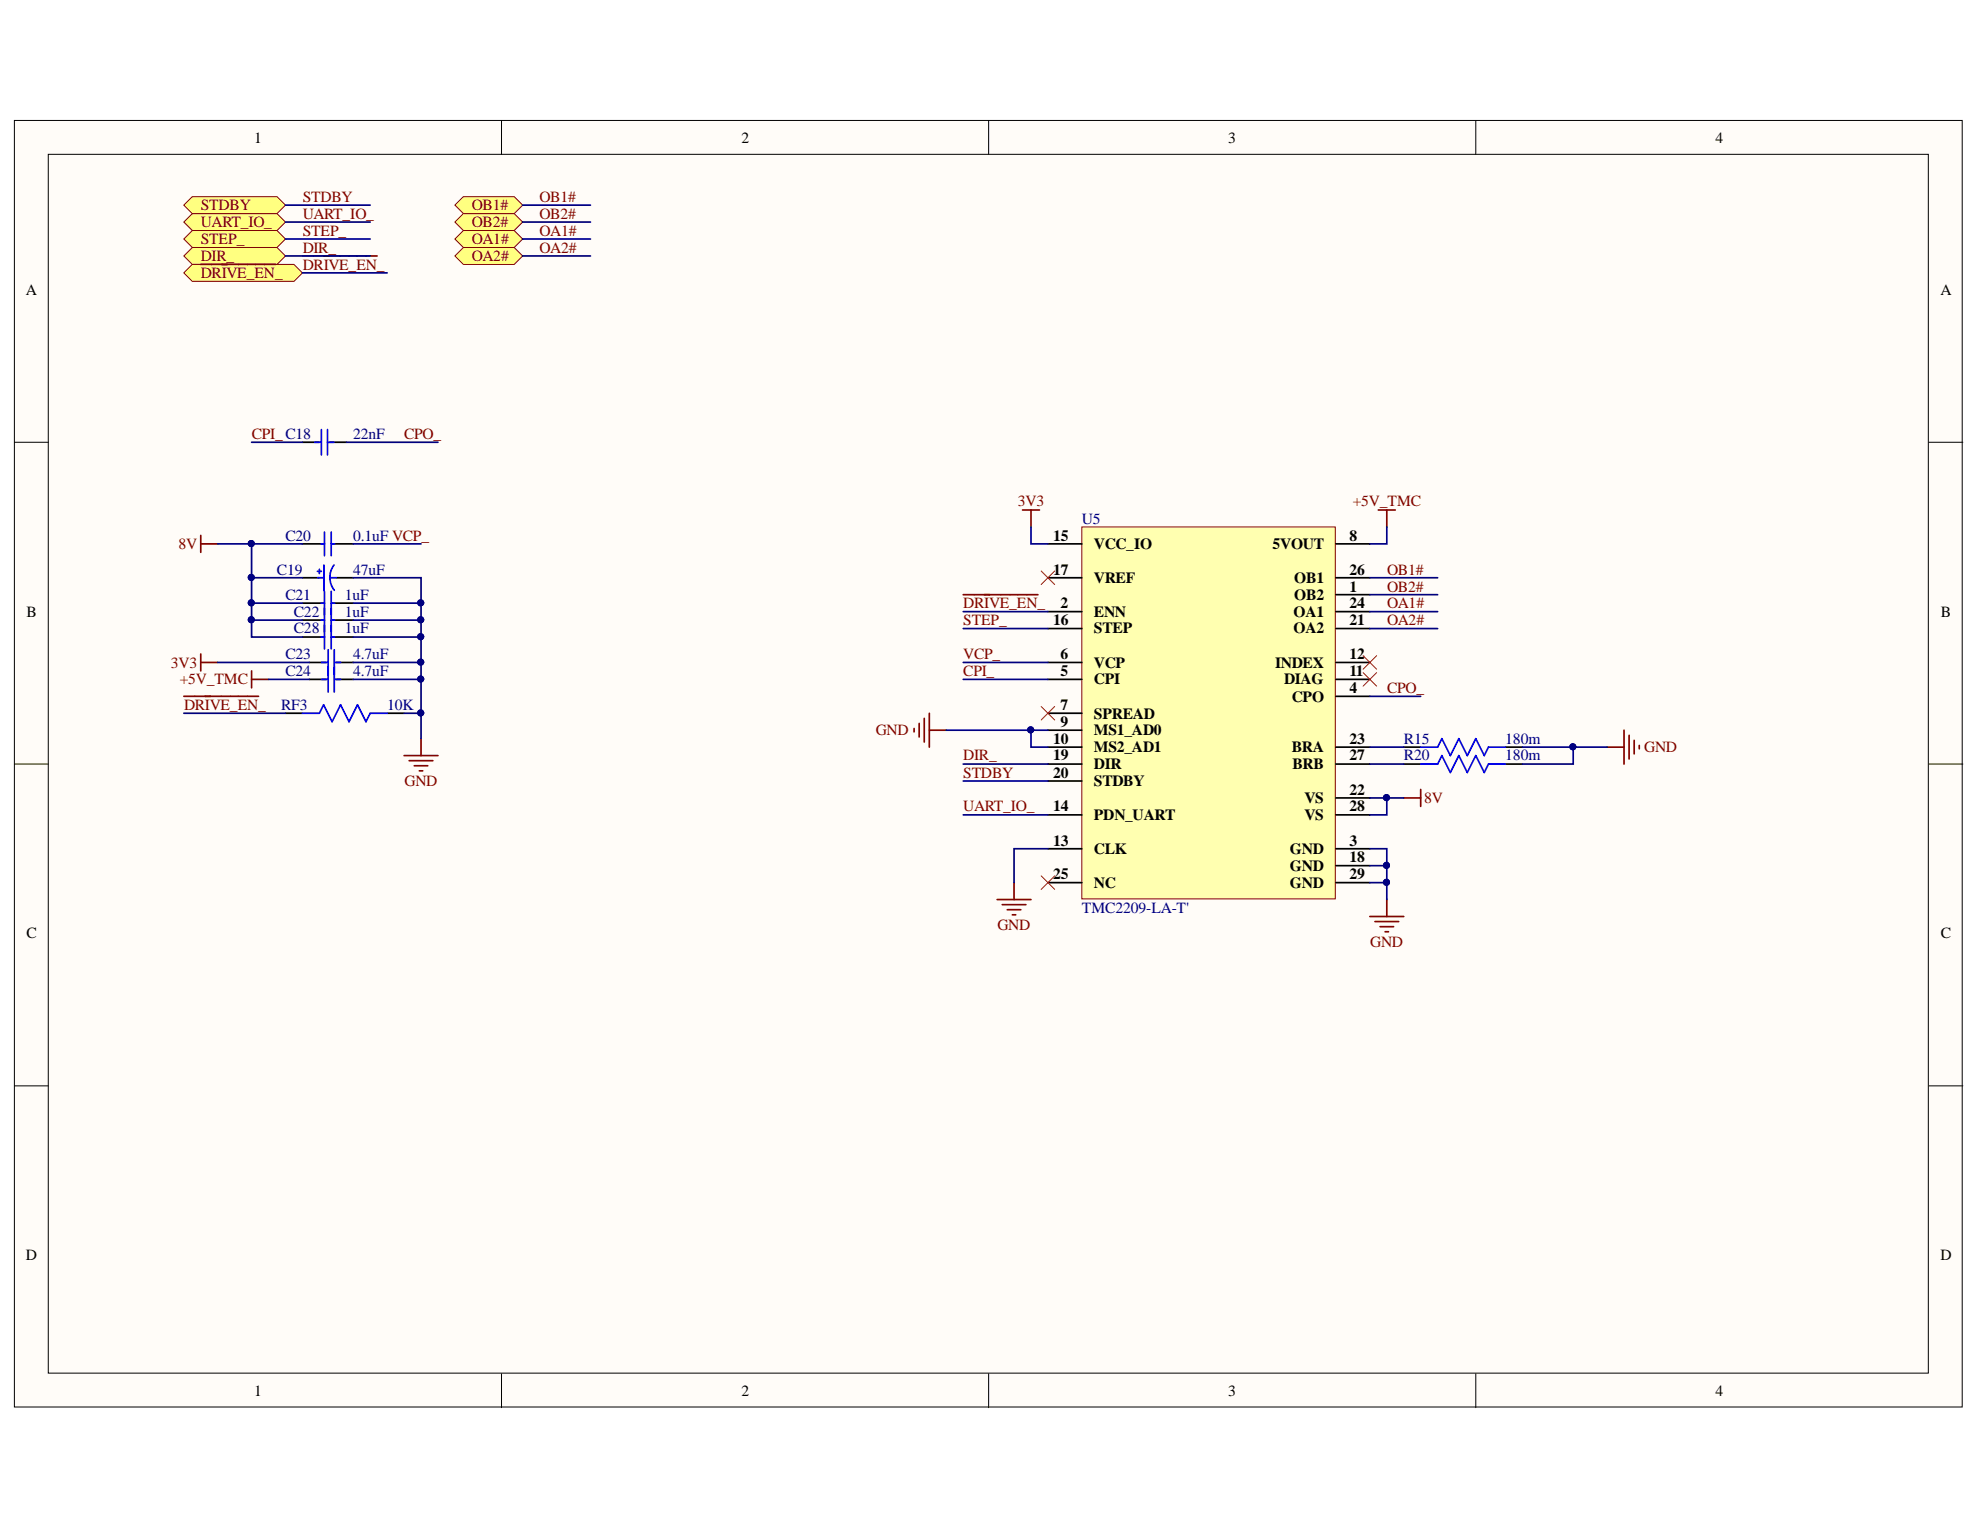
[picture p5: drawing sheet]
<svg xmlns="http://www.w3.org/2000/svg" width="279mm" height="216mm" viewBox="0 0 279 216" stroke-linecap="round" stroke-linejoin="round" font-family="sans-serif">
<g fill="#fffcf8" stroke="#000" stroke-width=".14">
<path d="M2 17h274.9v181.5h-274.9z"/>
<path d="M6.8 21.8h265.3v172h-265.3z"/>
</g>
<path d="M70.8 17v4.8M139.5 17v4.8M208.2 17v4.8M2 62.4h4.8M272.2 62.4h4.8M2 107.8h4.8M272.2 107.8h4.8M2 153.2h4.8M272.2 153.2h4.8M70.8 193.9v4.7M139.5 193.9v4.7M208.2 193.9v4.7" fill="none" stroke="#000" stroke-width=".14"/>
<path d="M152.7 74.4h35.7v52.4h-35.7z" fill="#ffffb0" stroke="#800000" stroke-width=".14"/>
<g fill="none" stroke="#000" stroke-width=".24">
<path d="M147.9 76.7h4.8M188.5 76.7h4.8M43.6 95.9h2.4M43.6 93.5h2.4M47.5 95.9h2.3M47.5 93.5h2.3M147.9 86.3h4.8M147.9 95.9h4.8M147.9 93.5h4.8M147.9 88.7h4.8M147.9 81.5h4.8M188.5 83.9h4.8"/>
<path d="M188.5 86.3h4.8M188.5 98.3h4.8M188.5 95.9h4.8M188.5 93.5h4.8M188.5 88.7h4.8M188.5 81.5h4.8M147.9 119.8h4.8M147.9 100.6h4.8M147.9 103h4.8M147.9 105.4h4.8M147.9 115h4.8M147.9 107.8h4.8"/>
<path d="M147.9 110.2h4.8M188.5 119.8h4.8M188.5 105.4h4.8M188.5 115h4.8M188.5 107.8h4.8M188.5 112.6h4.8M147.9 124.5h4.8M188.5 122.2h4.8M188.5 124.5h4.8"/>
</g>
<g fill="none" stroke="#800000" stroke-width=".24">
<path d="M28.3 75.6v2.3M28.3 76.7h2.4M194.5 72h2.4M195.7 72v2.4M35.5 94.7v2.4M35.5 95.9h2.4M135.9 83.9h10.6M57 106.6h4.8M57.7 107.3h3.4M58.5 108.1h1.9M59.2 108.8h.5M59.4 104.2v2.4"/>
<path d="M129 102.8v.5M129.7 102.1v1.9M130.4 101.4v3.3M131.1 100.6v4.8M131.1 103h2.4M198.1 112.6h2.4M200.5 111.4v2.4M140.7 126.9h4.8M141.4 127.7h3.4M142.1 128.4h2M142.9 129.1h.4M143.1 124.5v2.4"/>
<path d="M193.3 129.3h4.8M194 130h3.4M194.7 130.8h2M195.5 131.5h.4M195.7 126.9v2.4"/>
</g>
<path d="M45.4 93.5h.9M45.4 95.9h.9M46.3 91.7v6M47.2 93.5h.9M47.2 91.7v6M47.2 95.9h.9" fill="none" stroke="#00f" stroke-width=".24"/>
<path d="M146.9 80.6l1.9 1.9M146.9 99.7l1.9 1.9M148.8 80.6l-1.9 1.9M148.8 99.7l-1.9 1.9M192.3 92.5l2 1.9M192.3 94.9l2 1.9M194.3 92.5l-2 1.9M194.3 94.9l-2 1.9M146.9 123.6l1.9 1.9M148.8 123.6l-1.9 1.9" fill="none" stroke="#f00" stroke-width=".14"/>
<g fill="#ffff80" stroke="#800000" stroke-width=".14">
<path d="M25.9 31.3l1.2-1.2h12l1.2 1.2-1.2 1.2h-12z" fill-rule="evenodd"/>
<path d="M25.9 33.7l1.2-1.2h12l1.2 1.2-1.2 1.2h-12z" fill-rule="evenodd"/>
<path d="M25.9 36.1l1.2-1.2h12l1.2 1.2-1.2 1.2h-12z" fill-rule="evenodd"/>
</g>
<path d="M42.7 36.1h10.5" fill="none" stroke="#800000" stroke-width=".24"/>
<g fill="#ffff80" stroke="#800000" stroke-width=".14">
<path d="M25.9 38.5l1.2-1.2h14.4l1.2 1.2-1.2 1.2h-14.4z" fill-rule="evenodd"/>
<path d="M25.9 28.9l1.2-1.1h12l1.2 1.1-1.2 1.2h-12z" fill-rule="evenodd"/>
</g>
<path d="M42.7 62.4h2.4M46.5 62.4h2.4M40.3 100.6h2.4M54.6 100.6h2.4" fill="none" stroke="#000" stroke-width=".24"/>
<path d="M44.4 62.4h.9M45.4 60.6v3.6M46.2 62.4h.9M46.2 60.6v3.6M42.7 100.6h2.4l.6-1.1 1.2 2.3 1.2-2.3 1.2 2.3 1.1-2.3 1.2 2.3 .6-1.2h2.4" fill="none" stroke="#00f" stroke-width=".24"/>
<path d="M144.3 72h2.4M145.5 72v2.4M25.9 98.3h10.6M28.3 92.3v2.4M28.3 93.5h2.4" fill="none" stroke="#800000" stroke-width=".24"/>
<g fill="#ffff80" stroke="#800000" stroke-width=".14">
<path d="M64.2 28.9l1.2-1.1h7.2l1.2 1.1-1.2 1.2h-7.2z" fill-rule="evenodd"/>
<path d="M64.2 31.3l1.2-1.2h7.2l1.2 1.2-1.2 1.2h-7.2z" fill-rule="evenodd"/>
<path d="M64.2 33.7l1.2-1.2h7.2l1.2 1.2-1.2 1.2h-7.2z" fill-rule="evenodd"/>
<path d="M64.2 36.1l1.2-1.2h7.2l1.2 1.2-1.2 1.2h-7.2z" fill-rule="evenodd"/>
</g>
<g fill="none" stroke="#000" stroke-width=".24">
<path d="M42.7 76.7h3.1M46.7 76.7h3.1M42.7 87.5h3.1M42.7 89.9h3.1M42.7 81.5h2.4M42.7 85.1h3.1M46.7 87.5h3.1M46.7 89.9h3.1M46.7 85.1h3.1M47.5 81.5h2.3M198.1 105.4h2.4M198.1 107.8h2.4"/>
<path d="M212.4 105.4h2.4M212.4 107.8h2.4"/>
</g>
<g fill="none" stroke="#00f" stroke-width=".24">
<path d="M45.3 76.7h.5M45.7 79.7v3.6M45.8 75.1v3.3M46.7 75.1v3.3M46.7 76.7h.5M47.1 79.7a2.94 2.94 0 0 0 .1 3.6M44.8 80.6h.6M44.8 81.5h.9M45.1 80.3v.6M45.3 87.5h.5M45.3 89.9h.5M45.3 85.1h.5"/>
<path d="M45.8 83.4v8.2M46.5 81.5h1M46.7 83.4v8.2M46.7 87.5h.5M46.7 89.9h.5M46.7 85.1h.5M200.5 105.4h2.4l.6-1.2 1.2 2.4 1.2-2.4 1.2 2.4 1.1-2.4 1.2 2.4 .6-1.2h2.4M200.5 107.8h2.4l.6-1.2 1.2 2.4 1.2-2.4 1.2 2.4 1.1-2.4 1.2 2.4 .6-1.2h2.4"/>
</g>
<path d="M226.8 105.4h2.4M229.2 103v4.8M229.9 103.8v3.3M230.6 104.5v1.9M231.3 105.2v.5" fill="none" stroke="#800000" stroke-width=".24"/>
<g fill="none" stroke="#000080" stroke-width=".24">
<path d="M40.3 36.1h11.9M40.3 33.7h11.9M40.3 31.3h11.9M40.3 28.9h11.9M42.7 38.5h11.9M73.8 36.1h9.5M73.8 33.7h9.5M73.8 31.3h9.5M73.8 28.9h9.5M30.7 76.7h12M35.5 76.7v13.2h7.2M35.5 62.4h7.2"/>
<path d="M48.9 62.4h12.9M49.8 76.7h9.6M145.5 74.4v2.3h2.4M195.7 74.4v2.3h-2.4M30.7 93.5h12.9M35.5 81.5h7.2M35.5 85.1h7.2M35.5 87.5h7.2M37.9 95.9h5.7M49.8 93.5h9.6v10.7M49.8 81.5h9.6v12M49.8 95.9h9.6"/>
<path d="M49.8 85.1h9.6M49.8 87.5h9.6M49.8 89.9h9.6M135.9 93.5h12M135.9 95.9h12M135.9 88.7h12M135.9 86.3h12M193.3 88.7h9.6M193.3 86.3h9.6M193.3 98.3h7.2M193.3 83.9h9.6M193.3 81.5h9.6"/>
<path d="M25.9 100.6h14.4M57 100.6h2.4M133.5 103h14.4M135.9 115h12M135.9 110.2h12M135.9 107.8h12M145.5 103v2.4h2.4M147.9 119.8h-4.8v4.7M193.3 119.8h2.4v7.1M193.3 112.6h4.8M193.3 107.8h4.8M193.3 105.4h4.8"/>
<path d="M195.7 112.6v2.4h-2.4M214.8 105.4h12M222 105.4v2.4h-7.2M193.3 124.5h2.4M193.3 122.2h2.4"/>
</g>
<g fill="#000080" stroke="#000080" stroke-width=".14">
<circle cx="221.9" cy="105.4" r=".43"/>
<circle cx="59.4" cy="95.8" r=".43"/>
<circle cx="59.4" cy="93.4" r=".43"/>
<circle cx="59.4" cy="100.6" r=".43"/>
<circle cx="145.4" cy="103" r=".43"/>
<circle cx="195.6" cy="124.5" r=".43"/>
<circle cx="195.6" cy="122.1" r=".43"/>
<circle cx="195.6" cy="112.6" r=".43"/>
<circle cx="35.5" cy="81.5" r=".43"/>
<circle cx="35.5" cy="85.1" r=".43"/>
<circle cx="35.5" cy="87.5" r=".43"/>
<circle cx="59.4" cy="85.1" r=".43"/>
<circle cx="59.4" cy="87.5" r=".43"/>
<circle cx="59.4" cy="89.8" r=".43"/>
<circle cx="35.5" cy="76.7" r=".43"/>
</g>
<text font-size="2.5" fill="#800000" x="25.8" y="36.6">PODIR0</text>
<g font-size="2.2">
<text x="35.9" y="20.1">1</text>
<text x="104.6" y="20.1">2</text>
<text x="173.3" y="20.1">3</text>
<text x="242.1" y="20.1">4</text>
<text x="3.6" y="41.6">A</text>
<text x="273.8" y="41.6">A</text>
<text x="148.6" y="76.3">15</text>
<text x="154.4" y="77.5">VCC_IO</text>
<text x="179.6" y="77.5">5VOUT</text>
<text x="190.4" y="76.3">8</text>
<text x="148.6" y="81.1">17</text>
<text x="154.4" y="82.3">VREF</text>
<text x="182.6" y="82.3">OB1</text>
<text x="190.4" y="83.5">1</text>
<text x="190.4" y="81.1">26</text>
<text x="3.7" y="87">B</text>
<text x="148.6" y="88.2">16</text>
<text x="149.6" y="85.8">2</text>
<text x="154.4" y="87">ENN</text>
<text x="154.4" y="89.4">STEP</text>
<text x="182.5" y="89.4">OA2</text>
<text x="182.5" y="87">OA1</text>
<text x="182.6" y="84.7">OB2</text>
<text x="190.4" y="88.2">21</text>
<text x="190.4" y="85.8">24</text>
<text x="273.9" y="87">B</text>
<text x="149.6" y="95.4">5</text>
<text x="149.6" y="93">6</text>
<text x="154.4" y="94.2">VCP</text>
<text x="179.9" y="94.2">INDEX</text>
<text x="190.4" y="95.4">11</text>
<text x="190.4" y="93">12</text>
<text x="149.6" y="100.2">7</text>
<text x="154.4" y="96.6">CPI</text>
<text x="154.4" y="101.4">SPREAD</text>
<text x="181.2" y="96.6">DIAG</text>
<text x="182.3" y="99">CPO</text>
<text x="190.4" y="97.8">4</text>
<text x="148.6" y="104.9">10</text>
<text x="148.6" y="107.3">19</text>
<text x="149.6" y="102.6">9</text>
<text x="154.4" y="103.8">MS1_AD0</text>
<text x="154.4" y="106.1">MS2_AD1</text>
<text x="182.3" y="106.1">BRA</text>
<text x="190.4" y="104.9">23</text>
<text x="190.4" y="107.3">27</text>
<text x="148.6" y="109.8">20</text>
<text x="154.4" y="108.6">DIR</text>
<text x="154.4" y="111">STDBY</text>
<text x="182.4" y="108.6">BRB</text>
<text x="184.1" y="113.3">VS</text>
<text x="190.4" y="112.1">22</text>
<text x="148.6" y="119.3">13</text>
<text x="148.6" y="114.5">14</text>
<text x="154.4" y="115.7">PDN_UART</text>
<text x="184.1" y="115.7">VS</text>
<text x="190.4" y="119.3">3</text>
<text x="190.4" y="114.5">28</text>
<text x="148.6" y="124.1">25</text>
<text x="154.4" y="120.5">CLK</text>
<text x="154.4" y="125.2">NC</text>
<text x="182" y="120.5">GND</text>
<text x="182" y="122.9">GND</text>
<text x="182" y="125.2">GND</text>
<text x="190.4" y="121.7">18</text>
<text x="190.4" y="124.1">29</text>
<text x="3.7" y="132.4">C</text>
<text x="273.9" y="132.4">C</text>
<text x="3.6" y="177.8">D</text>
<text x="273.8" y="177.8">D</text>
<text x="35.9" y="196.9">1</text>
<text x="104.6" y="196.9">2</text>
<text x="173.3" y="196.9">3</text>
<text x="242.1" y="196.9">4</text>
</g>
<g font-size="2.2" fill="#800000">
<text x="28.3" y="29.7">STDBY</text>
<text x="42.7" y="28.5">STDBY</text>
<text x="66.6" y="29.7">OB1#</text>
<text x="76.1" y="28.5">OB1#</text>
<text x="28.3" y="32.1">UART_IO_</text>
<text x="28.3" y="34.4">STEP_</text>
<text x="42.7" y="30.9">UART_IO_</text>
<text x="42.7" y="33.2">STEP_</text>
<text x="42.7" y="35.7">DIR_</text>
<text x="66.6" y="32.1">OB2#</text>
<text x="66.6" y="34.4">OA1#</text>
<text x="76.1" y="33.2">OA1#</text>
<text x="76.1" y="35.7">OA2#</text>
<text x="76.1" y="30.9">OB2#</text>
<text x="28.3" y="36.9">DIR_</text>
<text x="28.3" y="39.2">DRIVE_EN_</text>
<text x="42.7" y="38.1">DRIVE_EN_</text>
<text x="66.6" y="36.9">OA2#</text>
<text x="35.5" y="61.9">CPI_C18</text>
<text x="57" y="61.9">CPO_</text>
<text x="143.6" y="71.5">3V3</text>
<text x="190.9" y="71.5">+5V_TMC</text>
<text x="25.2" y="77.5">8V</text>
<text x="195.7" y="81.1">OB1#</text>
<text x="195.7" y="83.5">OB2#</text>
<text x="135.9" y="85.8">DRIVE_EN_</text>
<text x="135.9" y="88.2">STEP_</text>
<text x="195.7" y="85.8">OA1#</text>
<text x="195.7" y="88.2">OA2#</text>
<text x="24.1" y="94.2">3V3</text>
<text x="135.9" y="93">VCP_</text>
<text x="135.9" y="95.4">CPI_</text>
<text x="25.4" y="96.6">+5V_TMC</text>
<text x="26" y="100.2">DRIVE_EN_</text>
<text x="195.7" y="97.8">CPO_</text>
<text x="123.6" y="103.8">GND</text>
<text x="135.9" y="107.3">DIR_</text>
<text x="232" y="106.1">GND</text>
<text x="57.1" y="111">GND</text>
<text x="135.9" y="109.8">STDBY</text>
<text x="201" y="113.3">8V</text>
<text x="135.9" y="114.5">UART_IO_</text>
<text x="140.8" y="131.2">GND</text>
<text x="193.4" y="133.6">GND</text>
</g>
<g font-size="2.2" fill="#000080">
<text x="49.8" y="61.9">22nF</text>
<text x="40.3" y="76.3">C20</text>
<text x="49.8" y="76.3">0.1uF VCP_</text>
<text x="152.7" y="73.9">U5</text>
<text x="39.1" y="81.1">C19</text>
<text x="49.8" y="81.1">47uF</text>
<text x="40.3" y="84.7">C21</text>
<text x="41.4" y="87">C22</text>
<text x="41.4" y="89.4">C28</text>
<text x="48.6" y="87">1uF</text>
<text x="48.6" y="89.4">1uF</text>
<text x="48.6" y="84.7">1uF</text>
<text x="40.3" y="93">C23</text>
<text x="40.3" y="95.4">C24</text>
<text x="49.8" y="93">4.7uF</text>
<text x="49.8" y="95.4">4.7uF</text>
<text x="39.7" y="100.2">RF3</text>
<text x="54.6" y="100.2">10K</text>
<text x="198.1" y="104.9">R15</text>
<text x="198.1" y="107.3">R20</text>
<text x="212.4" y="104.9">180m</text>
<text x="212.4" y="107.3">180m</text>
<text x="152.7" y="128.9">TMC2209-LA-T'</text>
</g>
</svg>
